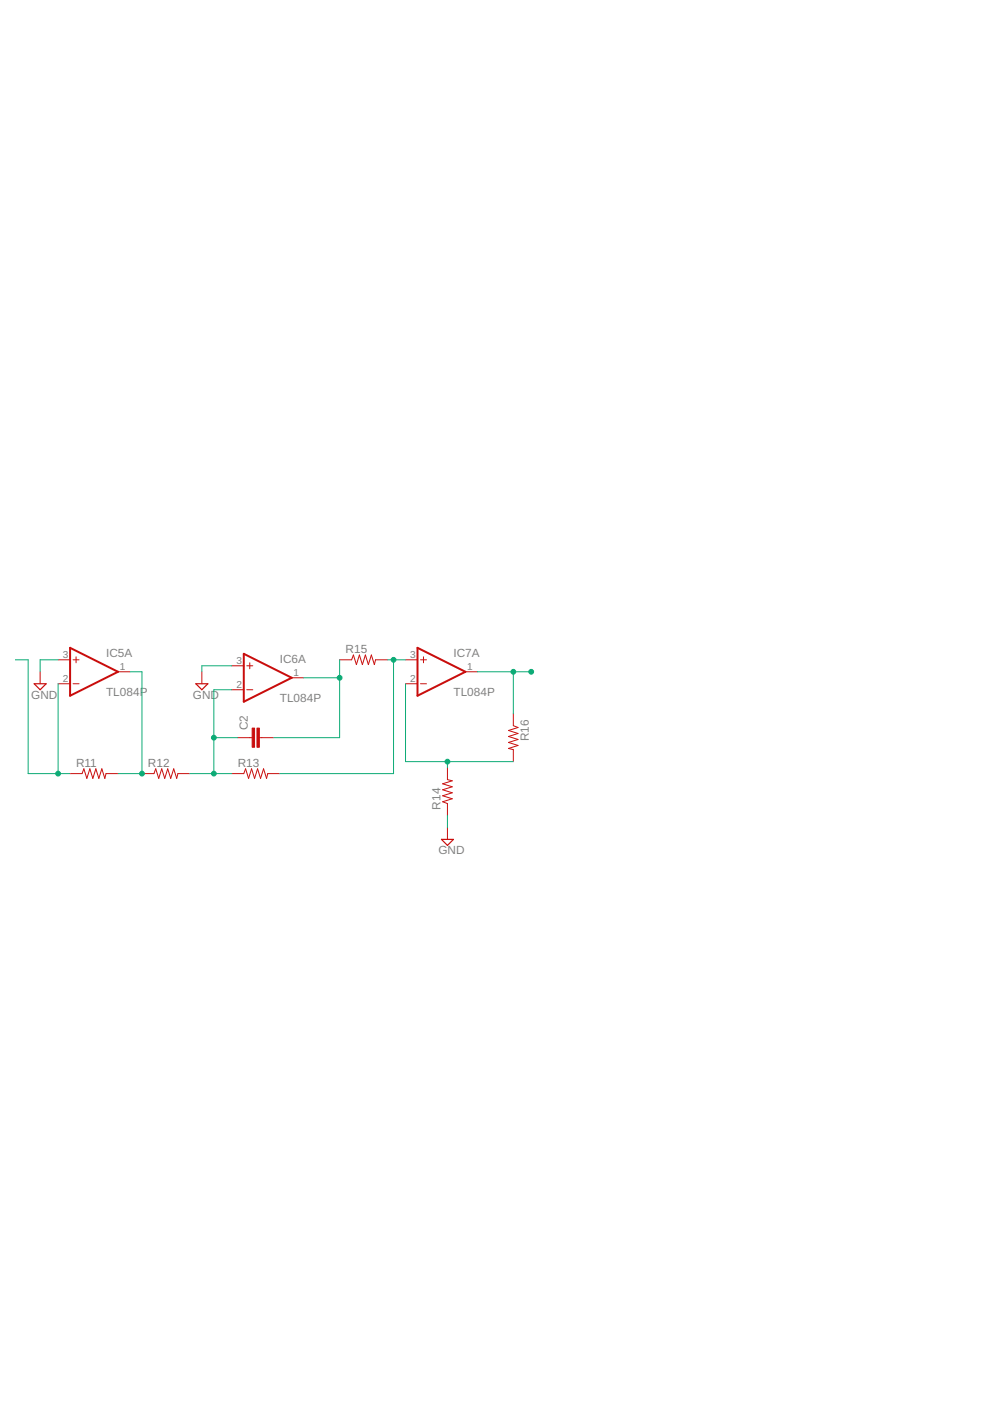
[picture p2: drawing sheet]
<svg xmlns="http://www.w3.org/2000/svg" width="210mm" height="297mm" viewBox="0 0 210 297" stroke-linecap="round" stroke-linejoin="round" font-family="sans-serif">
<path d="M14.9 137.4l10.1 5-10.1 5.1zM51.7 138.6l10.1 5.1-10.1 5.1zM88.5 137.4l10.2 5-10.2 5.1z" fill="none" stroke="#c90d0c" stroke-width=".42"/>
<g fill="none" stroke="#c90d0c" stroke-width=".21">
<path d="M12.3 139.9h2.6M15.5 139.9h1.3M16.1 139.3v1.2M72 139.9h2.5l.4-1 .7 2 .6-2 .6 2 .7-2 .6 2 .6-2 .7 2 .2-1h2.6M86 139.9h2.5M89.2 139.9h1.2M89.8 139.3v1.2M8.5 142.4v2.6M12.3 145h2.6M15.5 145h1.3M25 142.4h2.6M42.8 142.4v2.6"/>
<path d="M49.1 141.2h2.6M49.1 146.2h2.6M50.4 156.4h3.1M52.3 141.2h1.3M52.3 146.2h1.3M53 140.5v1.3M55 156.4h3M61.8 143.7h2.6M86 145h2.5M89.2 145h1.2M98.7 142.4h2.5M108.8 151.3v2.6l1 .3-2 .7 2 .6-2 .6 2 .7-2 .6 2 .7-2 .6 1 .2v2.6"/>
<path d="M14.9 164h2.5l.4-1 .6 2 .6-2 .7 2 .6-2 .7 2 .6-2 .6 2 .3-1h2.5M30.1 164h2.5l.4-1 .7 2 .6-2 .6 2 .7-2 .6 2 .6-2 .7 2 .2-1h2.6M49.1 164h2.6l.4-1 .6 2 .6-2 .7 2 .6-2 .6 2 .7-2 .6 2 .3-1h2.5M94.9 162.8v2.5l1 .2-2 .7 2 .6-2 .6 2 .7-2 .6 2 .7-2 .6 1 .4v2.5M94.9 175.4v2.6"/>
</g>
<g fill="#c90d0c" stroke="#c90d0c" stroke-width=".21">
<path d="M54.5 154.4h.5v4h-.5z"/>
<path d="M53.5 154.4h.5v4h-.5z"/>
</g>
<path d="M7.2 145h2.6l-1.3 1.2zM41.5 145h2.6l-1.3 1.2zM93.6 178h2.5l-1.2 1.2z" fill="none" stroke="#c90d0c" stroke-width=".25"/>
<g fill="none" stroke="#0dab76" stroke-width=".21">
<path d="M3.1 139.9h2.9v24.1h8.9M12.3 139.9h-3.8v2.5M72 139.9v16.5h-14M82.2 139.9h3.8M83.4 139.9v24.1h-24.1M12.3 145v19M27.6 142.4h2.5v21.6h-5.1M45.3 156.4h5.1M49.1 146.2h-3.8v17.8M49.1 141.2h-6.3v1.2M64.4 143.7h7.6M86 145v16.5h22.8"/>
<path d="M101.2 142.4h11.4M108.8 142.4v8.9M40.3 164h8.8M94.9 161.5v1.3M94.9 172.9v2.5"/>
</g>
<g fill="#0dab76" stroke="#0dab76" stroke-width=".21">
<circle cx="12.3" cy="164" r=".51"/>
<circle cx="30.1" cy="164" r=".51"/>
<circle cx="45.3" cy="164" r=".51"/>
<circle cx="45.3" cy="156.4" r=".51"/>
<circle cx="83.4" cy="139.9" r=".51"/>
<circle cx="72" cy="143.7" r=".51"/>
<circle cx="112.6" cy="142.4" r=".51"/>
<circle cx="108.8" cy="142.4" r=".51"/>
<circle cx="94.9" cy="161.5" r=".51"/>
</g>
<g font-size="2.5" fill="#808080">
<text x="22.5" y="139.3">IC5A</text>
<text x="59.3" y="140.5">IC6A</text>
<text x="73.3" y="138.4">R15</text>
<text x="96.1" y="139.3">IC7A</text>
<text x="6.6" y="148.1">GND</text>
<text x="22.5" y="147.5">TL084P</text>
<text x="40.9" y="148.1">GND</text>
<text x="59.3" y="148.8">TL084P</text>
<text x="96.1" y="147.5">TL084P</text>
<text x="52.6" y="154.9" transform="rotate(-90 52.6 154.9)">C2</text>
<text x="112.1" y="157.2" transform="rotate(-90 112.1 157.2)">R16</text>
<text x="16.1" y="162.5">R11</text>
<text x="31.4" y="162.5">R12</text>
<text x="50.4" y="162.5">R13</text>
<text x="93.4" y="171.6" transform="rotate(-90 93.4 171.6)">R14</text>
<text x="93" y="181.2">GND</text>
</g>
<g font-size="2.1" fill="#808080">
<text x="13.3" y="139.5">3</text>
<text x="25.4" y="142.1">1</text>
<text x="50.1" y="140.8">3</text>
<text x="62.2" y="143.3">1</text>
<text x="87" y="139.5">3</text>
<text x="99" y="142.1">1</text>
<text x="13.3" y="144.6">2</text>
<text x="50.1" y="145.9">2</text>
<text x="87" y="144.6">2</text>
</g>
</svg>
